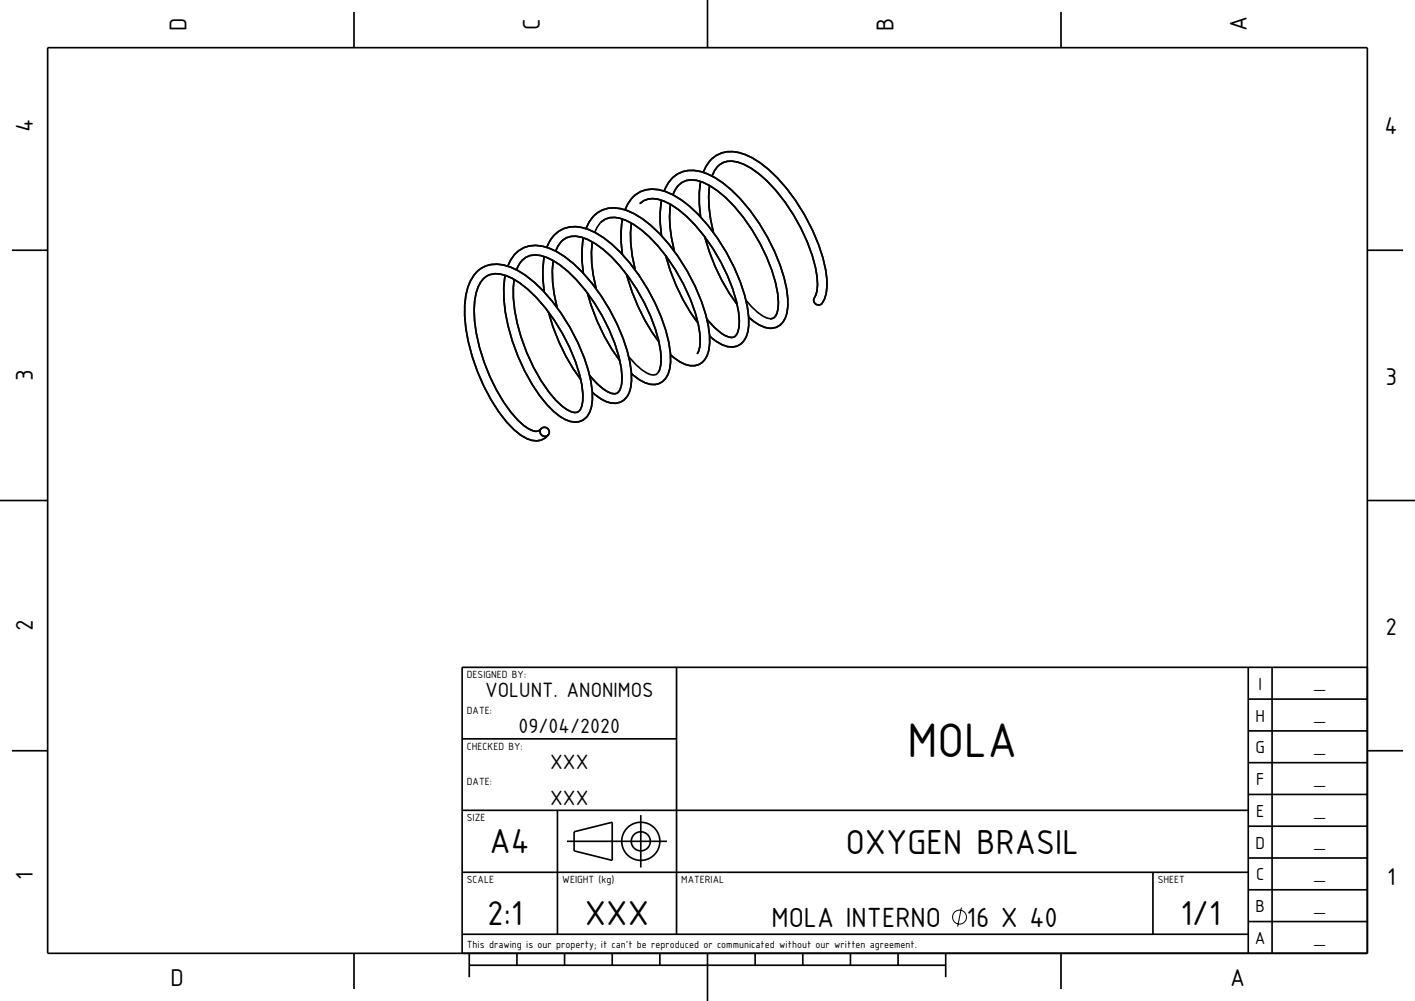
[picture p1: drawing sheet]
<svg xmlns="http://www.w3.org/2000/svg" width="297mm" height="210mm" viewBox="0 0 297 210" stroke-linecap="round" stroke-linejoin="round" font-family="sans-serif">
<g fill="none" stroke="#000" stroke-width=".35">
<path d="M10 10h277v190h-277zM74.3 2.5v7.5M148.5 0v10M222.7 2.5v7.5M147.1 38.1a21.4 21.4 0 0 0-.1 7.4M147.6 36.1a6.2 6.2 0 0 1 8.8-3.7 25.2 25.2 0 0 1 10.6 9.6 36.5 36.5 0 0 1 6.5 16.4 7.3 7.3 0 0 1-1.1 5.4 1.01 1.01 0 0 1-1.3-.1 1.01 1.01 0 0 1-.1-1.3 6.5 6.5 0 0 0 .5-4.4 37.6 37.6 0 0 0-12.1-21.5 9.6 9.6 0 0 0-6.8-2.7 4.2 4.2 0 0 0-3.2 3.1M148.9 38.9a23.3 23.3 0 0 0 .8 9.9M2.5 52.5h7.5M106 57.8a27.9 27.9 0 0 0 1.5 13.7 35.6 35.6 0 0 0 8.7 14.8 6.5 6.5 0 0 0 5.3 2.2 3.8 3.8 0 0 0 2.7-3.2 16.4 16.4 0 0 0-.7-7.6 39.2 39.2 0 0 0-13.3-20 10.5 10.5 0 0 0-7.1-2.2l-1.1 .3-1.1 .6a6.8 6.8 0 0 0-2.7 3.8 21.4 21.4 0 0 0 .1 11.4 40.9 40.9 0 0 0 8.1 17 10.9 10.9 0 0 0 5.2 3.8 3.2 3.2 0 0 0 3.5-1.2M106.6 55.8a6.2 6.2 0 0 1 8.6-3.8 21.4 21.4 0 0 1 9.1 7.5 39.2 39.2 0 0 1 8.2 18.5l.1 1.8-.2 1.4-.6 1.7a3.4 3.4 0 0 1-4.6 1.4l-1-.6-1.9-1.4M107.9 58.6a30.4 30.4 0 0 0 2.7 15.4 30.9 30.9 0 0 0 7.4 11.2 3.7 3.7 0 0 0 3.2 1.3 2.3 2.3 0 0 0 1.1-2.3 19.9 19.9 0 0 0-1.5-8.4 37.1 37.1 0 0 0-11.8-16.5 7.8 7.8 0 0 0-6.1-1.7l-.5 .2a4.8 4.8 0 0 0-2.4 3.6 26.2 26.2 0 0 0 1.6 14.6 31.1 31.1 0 0 0 8.4 13.3 3.3 3.3 0 0 0 3.1 1.1l.4-.4M108.4 56.6l.9-1.6a3.8 3.8 0 0 1 4.2-1.4 13.3 13.3 0 0 1 5.7 3.4 38.4 38.4 0 0 1 11.2 20.1 7.2 7.2 0 0 1-.5 5 1.73 1.73 0 0 1-2.4 .1 14.1 14.1 0 0 1-3.7-3.4"/>
<path d="M114.2 53.8a21.6 21.6 0 0 0 0 7.4M114.8 51.9l.9-1.8a6 6 0 0 1 7.7-2 21 21 0 0 1 8.7 7 39.4 39.4 0 0 1 8.6 19 7.8 7.8 0 0 1-1 5.3 3.4 3.4 0 0 1-4.3 .9l-1.1-.6-1.8-1.3M116.1 54.7a23.1 23.1 0 0 0 .8 9.8M116.6 52.7a4.2 4.2 0 0 1 5.5-2.9 17 17 0 0 1 7.9 5.8 38.3 38.3 0 0 1 8.7 18.2 6.5 6.5 0 0 1-.6 4.4 1.66 1.66 0 0 1-2.3 .1 13.8 13.8 0 0 1-3.8-3.5M122.4 49.9a21.8 21.8 0 0 0 0 7.4M123 48a6.2 6.2 0 0 1 8.6-3.9 20.9 20.9 0 0 1 8.8 7.2 39 39 0 0 1 8.5 19.1 6.8 6.8 0 0 1-1.5 5.6 3.8 3.8 0 0 1-4.7-.1l-2-1.5M124.3 50.7a25.2 25.2 0 0 0 .8 9.9M124.8 48.7a4.1 4.1 0 0 1 5.3-2.9 14.5 14.5 0 0 1 6.1 3.8 38 38 0 0 1 10.7 20.3 6.4 6.4 0 0 1-.6 4.4M130.7 45.9a21.7 21.7 0 0 0-.1 7.5M131.2 44a6.2 6.2 0 0 1 8.4-3.9 20.7 20.7 0 0 1 8.9 7.1 40.8 40.8 0 0 1 8.4 17.2 9.8 9.8 0 0 1-.7 7.1 3.4 3.4 0 0 1-4.6 .8l-1.2-.7-1.5-1.1M131.5 57.5a42.1 42.1 0 0 0 6.8 14.3M132.5 46.8a22.9 22.9 0 0 0 .8 9.8"/>
<path d="M134.3 42.7a4.3 4.3 0 0 1 5-.5 20.8 20.8 0 0 1 8.5 7.3 37.6 37.6 0 0 1 7.2 16 6.9 6.9 0 0 1-.5 4.8 1.73 1.73 0 0 1-2.4 .1 14.1 14.1 0 0 1-3.7-3.5M138.9 42a21.7 21.7 0 0 0-.1 7.4M139.4 40.1a6.2 6.2 0 0 1 9-3.7 26.6 26.6 0 0 1 11 10.5 35.7 35.7 0 0 1 6 15.7 6.6 6.6 0 0 1-1.7 5.6 3.8 3.8 0 0 1-4.3 0l-2.3-1.6M139.7 53.6a42.3 42.3 0 0 0 6.8 14.2M140.7 42.9a23.6 23.6 0 0 0 .8 9.8M141.2 40.9l.9-1.6a3.8 3.8 0 0 1 4.1-1.5 13.5 13.5 0 0 1 6.1 3.7 38.3 38.3 0 0 1 10.9 20.1 6.8 6.8 0 0 1-.5 4.8 1.46 1.46 0 0 1-1.8 .3 11.3 11.3 0 0 1-4.3-3.7M147.9 49.6a42.1 42.1 0 0 0 6.8 14.3M287 52.5h7.5M115.1 65.4a42.1 42.1 0 0 0 6.8 14.2M123.3 61.5a42.2 42.2 0 0 0 6.8 14.2M113.5 90a1.01 1.01 0 0 0 .1 1.2 1.01 1.01 0 0 0 1.1 .3M113.9 89.7l-.4 .3"/>
<path d="M113.9 89.7a1.02 1.02 0 0 1 1.2 .3 1.02 1.02 0 0 1 0 1.2M113.9 89.7a.98 .98 0 0 0-.5 1.3 .98 .98 0 0 0 1.3 .5M113.9 89.7a.98 .98 0 0 1 1.3 .5 .98 .98 0 0 1-.5 1.3M115.1 91.2l-.4 .3M0 105h10M287 105h10M142 140v56M262 140v60M267 140v60M287 140h-190v60M2.5 157.5h7.5M97 155h45"/>
<path d="M262 153.3h25M262 146.7h25M287 157.5h7.5M97 170h165M117 170v26M119 176.5h21M120.5 174.5l8-2v8l-8-2zM134.5 171v11M262 173.3h25M262 166.7h25M262 160h25M97 196h165"/>
<path d="M97 183h165M242 183v13M262 193.3h25M262 186.7h25M262 180h25M74.3 200v7.5M98.5 202.5h100M98.5 200v5M108.5 200v2.5M118.5 200v2.5M128.5 200v2.5M138.5 200v2.5"/>
<path d="M148.5 200v10M158.5 200v2.5M168.5 200v2.5M178.5 200v2.5M188.5 200v2.5M198.5 200v5M222.7 200v7.5"/>
<circle cx="134.5" cy="176.5" r="2"/>
<circle cx="134.5" cy="176.5" r="4"/>
</g>
<g fill="none" stroke="#000" stroke-width=".21">
<path d="M201.8 190.4l-.8 4"/>
<circle cx="201.4" cy="192.4" r="1.46"/>
</g>
<text font-size="9.8" x="190.5" y="158.8">MOLA</text>
<g font-size="7">
<text x="102.8" y="179">A4</text>
<text x="177.5" y="179.2">OXYGEN BRASIL</text>
<text x="102.3" y="194">2:1</text>
<text x="122.8" y="194">XXX</text>
<text x="247.8" y="194">1/1</text>
</g>
<g font-size="5.6">
<text x="161.9" y="194.4">MOLA INTERNO</text>
<text x="202.9" y="194.4">16 X 40</text>
</g>
<g font-size="4.9">
<text x="39.1" y="6.4" transform="rotate(-90 39.1 6.4)">D</text>
<text x="113.3" y="6.2" transform="rotate(-90 113.3 6.2)">C</text>
<text x="187.5" y="6.4" transform="rotate(-90 187.5 6.4)">B</text>
<text x="261.7" y="6.6" transform="rotate(-90 261.7 6.6)">A</text>
<text x="6.9" y="27.7" transform="rotate(-90 6.9 27.7)">4</text>
<text x="290.6" y="28.2">4</text>
<text x="6.9" y="80" transform="rotate(-90 6.9 80)">3</text>
<text x="290.8" y="80.7">3</text>
<text x="6.9" y="132.5" transform="rotate(-90 6.9 132.5)">2</text>
<text x="290.8" y="133.2">2</text>
<text x="6.9" y="184.6" transform="rotate(-90 6.9 184.6)">1</text>
<text x="291.1" y="185.7">1</text>
<text x="35.8" y="206.9">D</text>
<text x="258.2" y="206.9">A</text>
</g>
<g font-size="4.2">
<text x="101.8" y="146.3">VOLUNT. ANONIMOS</text>
<text x="108.9" y="153.8">09/04/2020</text>
<text x="115.5" y="161.3">XXX</text>
<text x="115.5" y="168.8">XXX</text>
</g>
<g font-size="3.5">
<text x="264.1" y="144.7">I</text>
<text x="263.5" y="151.4">H</text>
<text x="263.5" y="158">G</text>
<text x="263.6" y="164.7">F</text>
<text x="263.6" y="171.4">E</text>
<text x="263.5" y="178">D</text>
<text x="263.6" y="184.7">C</text>
<text x="263.5" y="191.4">B</text>
<text x="263.4" y="198">A</text>
</g>
<g font-size="2.8">
<text x="276.1" y="144.4">_</text>
<text x="276.1" y="151.1">_</text>
<text x="276.1" y="157.8">_</text>
<text x="276.1" y="164.4">_</text>
<text x="276.1" y="171.1">_</text>
<text x="276.1" y="177.8">_</text>
<text x="276.1" y="184.4">_</text>
<text x="276.1" y="191.1">_</text>
<text x="276.1" y="197.8">_</text>
</g>
<g font-size="2.1">
<text x="98" y="142.3">DESIGNED BY:</text>
<text x="98" y="149.8">DATE:</text>
<text x="98" y="157.3">CHECKED BY:</text>
<text x="98" y="164.8">DATE:</text>
<text x="98" y="172.3">SIZE</text>
<text x="98" y="185.3">SCALE</text>
<text x="118" y="185.3">WEIGHT (kg)</text>
<text x="143" y="185.3">MATERIAL</text>
<text x="243" y="185.3">SHEET</text>
<text x="98" y="198.8">This drawing is our property; it can't be reproduced or communicated without our written agreement.</text>
</g>
</svg>
